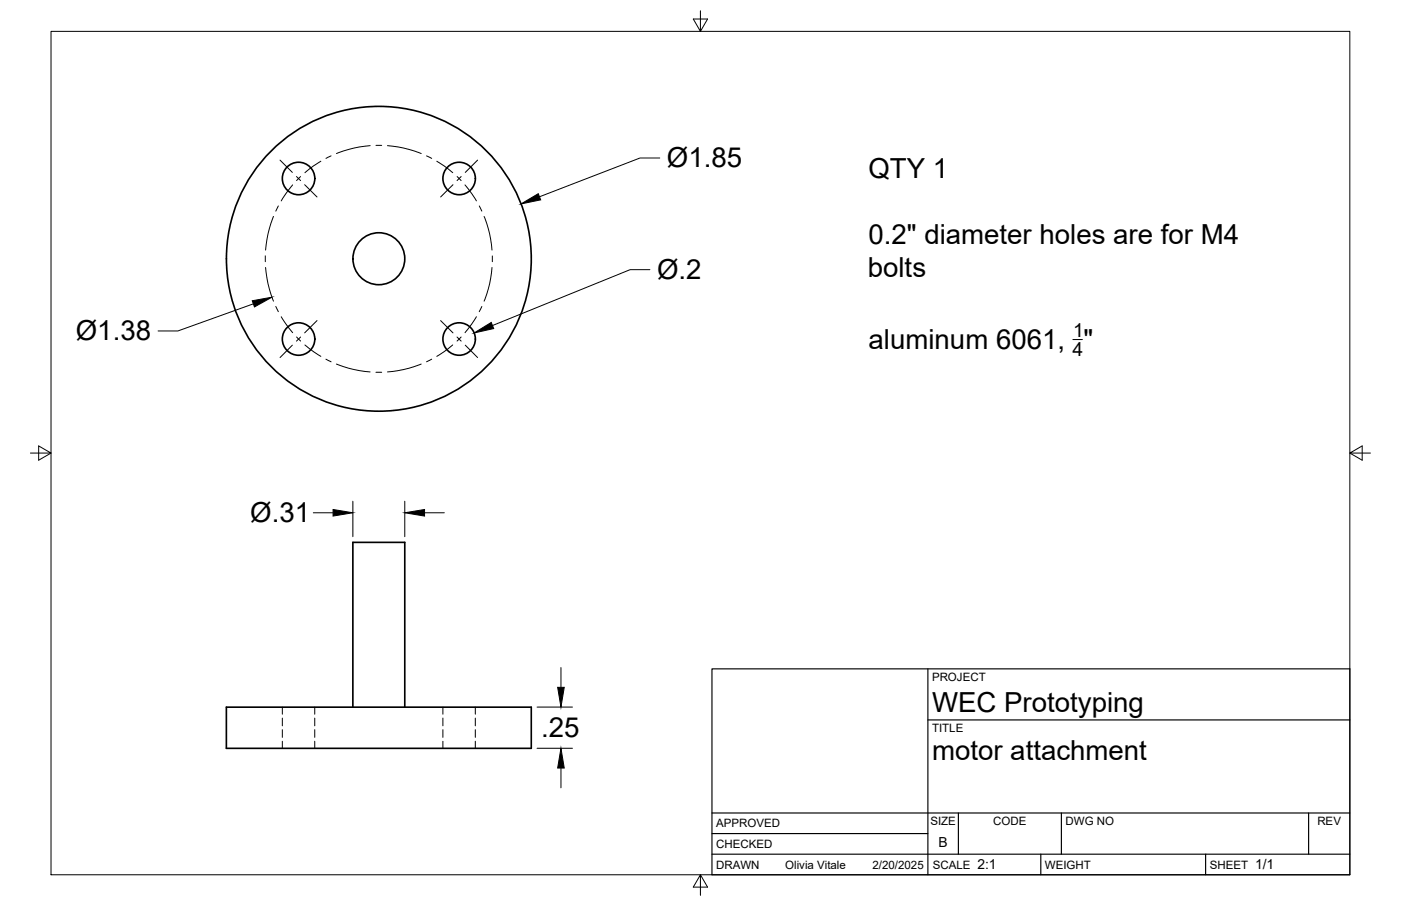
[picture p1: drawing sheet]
<svg xmlns="http://www.w3.org/2000/svg" width="432mm" height="279mm" viewBox="0 0 432 279" stroke-linecap="round" stroke-linejoin="round" font-family="sans-serif">
<!-- layer: Visible -->
<g fill="none" stroke="#000" stroke-width=".51">
<path d="M69.8 218.1h93.9v12.7h-93.9zM108.8 218.1v-50.8h16v50.8"/>
<circle cx="92" cy="55" r="5"/>
<circle cx="141.5" cy="55" r="5"/>
<circle cx="116.8" cy="79.8" r="8"/>
<circle cx="116.8" cy="79.8" r="47"/>
<circle cx="92" cy="104.6" r="5"/>
<circle cx="141.5" cy="104.6" r="5"/>
</g>
<!-- layer: Hidden -->
<g fill="none" stroke="#000" stroke-width=".31">
<path d="M87 218.1v2.2M97 218.1v2.2M136.5 218.1v2.2M146.5 218.1v2.2M87 221.4v2.4M87 225v2.4M87 228.6v2.2M97 221.4v2.4M97 225v2.4M97 228.6v2.2M136.5 221.4v2.4M136.5 225v2.4"/>
<path d="M136.5 228.6v2.2M146.5 221.4v2.4M146.5 225v2.4M146.5 228.6v2.2"/>
</g>
<!-- layer: Border -->
<path d="M15.7 9.7h400.3v260.1h-400.3zM215.9 3.3v6.4l-2.2-3.8h4.4l-2.2 3.8M9.4 139.7h6.3l-3.8-2.2v4.4l3.8-2.2M416 139.7l3.8 2.2v-4.4l-3.8 2.2h6.4M215.9 269.8l2.2 3.8h-4.4l2.2-3.8v6.3" fill="none" stroke="#000" stroke-width=".31"/>
<!-- layer: Titleblock -->
<path d="M219.4 206.3h196.6v63.5h-196.6zM286 206.3v63.5M286 222h130M219.4 257.1h66.6M219.4 250.7h196.6M295.4 250.7v12.7M327.1 250.7v12.7M403.3 250.7v12.7M219.4 263.4h196.6M320.8 263.4v6.4M371.6 263.4v6.4" fill="none" stroke="#000" stroke-width=".36"/>
<!-- layer: FD_Dimensions -->
<path d="M203.3 48.7h-6l-31 12M78.1 93.7l-23.3 8.4h-6.1M200.3 83.2h-6.1l-42.4 17.2M96.6 158.1h6.1M108.8 154.6v10.9M124.8 154.6v10.9M130.9 158.1h6M165.5 218.1h10.9M172.9 205.9v6.1M165.5 230.8h10.9M172.9 236.9v6.1" fill="none" stroke="#000" stroke-width=".31"/>
<path d="M160.6 62.9l5.3-3.2 .7 1.9zM77.7 92.8l6.1-1.1-5.4 3zM146.1 102.7l5.3-3.3 .8 1.9zM102.7 157.1l6.1 1-6.1 1.1zM124.8 158.1l6.1-1v2.1zM171.9 212h2l-1 6.1zM172.9 230.8l1 6.1h-2z" fill="#000" stroke="#000" stroke-width=".31"/>
<!-- layer: Smart Centers -->
<g fill="none" stroke="#000" stroke-width=".31">
<path d="M86.3 49.4l3.8 3.8M90.2 57l-3.5 5M91.4 54.4l1.2 1.3M92.7 54.4l-1.3 1.3M93.9 57l3.8 3.7M98.9 49.7l-4.9 3.6M102 48.1l-1.5 .8M114.1 44.9l-5 .8-5.4 1.6M115.9 44.8h1.7M119.4 44.9l5 .8 5.4 1.6M131.5 48.1l1.6 .8M134.6 49.7l4.9 3.6"/>
<path d="M139.6 57l-3.8 3.7M140.9 54.4l1.2 1.3M142.1 54.4l-1.2 1.3M143.3 57l3.5 5M147.2 49.4l-3.8 3.8M81.8 78.9v1.8M84.3 66.7l-1.7 5.5-.7 4.9M85.8 63.5l-.8 1.6M147.7 63.5l.8 1.6M149.2 66.8l1.7 5.4 .7 4.9M151.7 78.9v1.8M81.9 82.5l.7 5 1.7 5.4"/>
<path d="M85 94.5l.8 1.6M86.7 97.7l3.5 4.9M97.7 98.9l-3.8 3.8M135.8 98.9l3.8 3.8M146.8 97.7l-3.5 4.9M148.5 94.5l-.8 1.6M151.6 82.5l-.7 5-1.7 5.4M90.1 106.4l-3.8 3.9M91.4 103.9l1.3 1.3M92.6 103.9l-1.2 1.3M94 106.4l4.9 3.5M100.4 110.8l1.6 .8"/>
<path d="M103.7 112.3l5.4 1.7 5 .7M115.9 114.8h1.7M129.8 112.3l-5.4 1.7-5 .7M133.1 110.8l-1.6 .8M139.5 106.4l-4.9 3.5M140.9 103.9l1.2 1.3M142.1 103.9l-1.2 1.3M143.4 106.4l3.8 3.9"/>
</g>
<!-- layer: Notes -->
<path d="M330.7 104.7h2.9" fill="none" stroke="#000" stroke-width=".31"/>
<g font-size="8.5">
<text x="205.5" y="51.6">Ø1.85</text>
<text x="267.7" y="54.9">QTY 1</text>
<text x="267.7" y="75.3">0.2&quot; diameter holes are for M4</text>
<text x="202.5" y="86.1">Ø.2</text>
<text x="267.5" y="85.5">bolts</text>
<text x="23.4" y="105">Ø1.38</text>
<text x="267.7" y="107.8">aluminum 6061, &quot;</text>
<text x="77.1" y="161.1">Ø.31</text>
<text x="287.3" y="219.5">WEC Prototyping</text>
<text x="166.8" y="227.4">.25</text>
<text x="287.3" y="234.5">motor attachment</text>
</g>
<g font-size="6">
<text x="330.7" y="104">1</text>
<text x="330.6" y="109.7">4</text>
</g>
<g font-size="4.3">
<text x="289.3" y="261.2">B</text>
<text x="301.2" y="268.1">2:1</text>
<text x="386.8" y="268.1">1/1</text>
</g>
<g font-size="3.5">
<text x="287.3" y="210.1">PROJECT</text>
<text x="287.3" y="225.8">TITLE</text>
<text x="220.7" y="255.2">APPROVED</text>
<text x="286.7" y="254.5">SIZE</text>
<text x="306.1" y="254.5">CODE</text>
<text x="328.4" y="254.5">DWG NO</text>
<text x="406" y="254.5">REV</text>
<text x="220.7" y="261.5">CHECKED</text>
<text x="220.7" y="267.9">DRAWN</text>
<text x="242" y="267.9">Olivia Vitale</text>
<text x="268.9" y="267.9">2/20/2025</text>
<text x="287.5" y="267.9">SCALE</text>
<text x="322.1" y="267.9">WEIGHT</text>
<text x="372.9" y="267.9">SHEET</text>
</g>
</svg>
